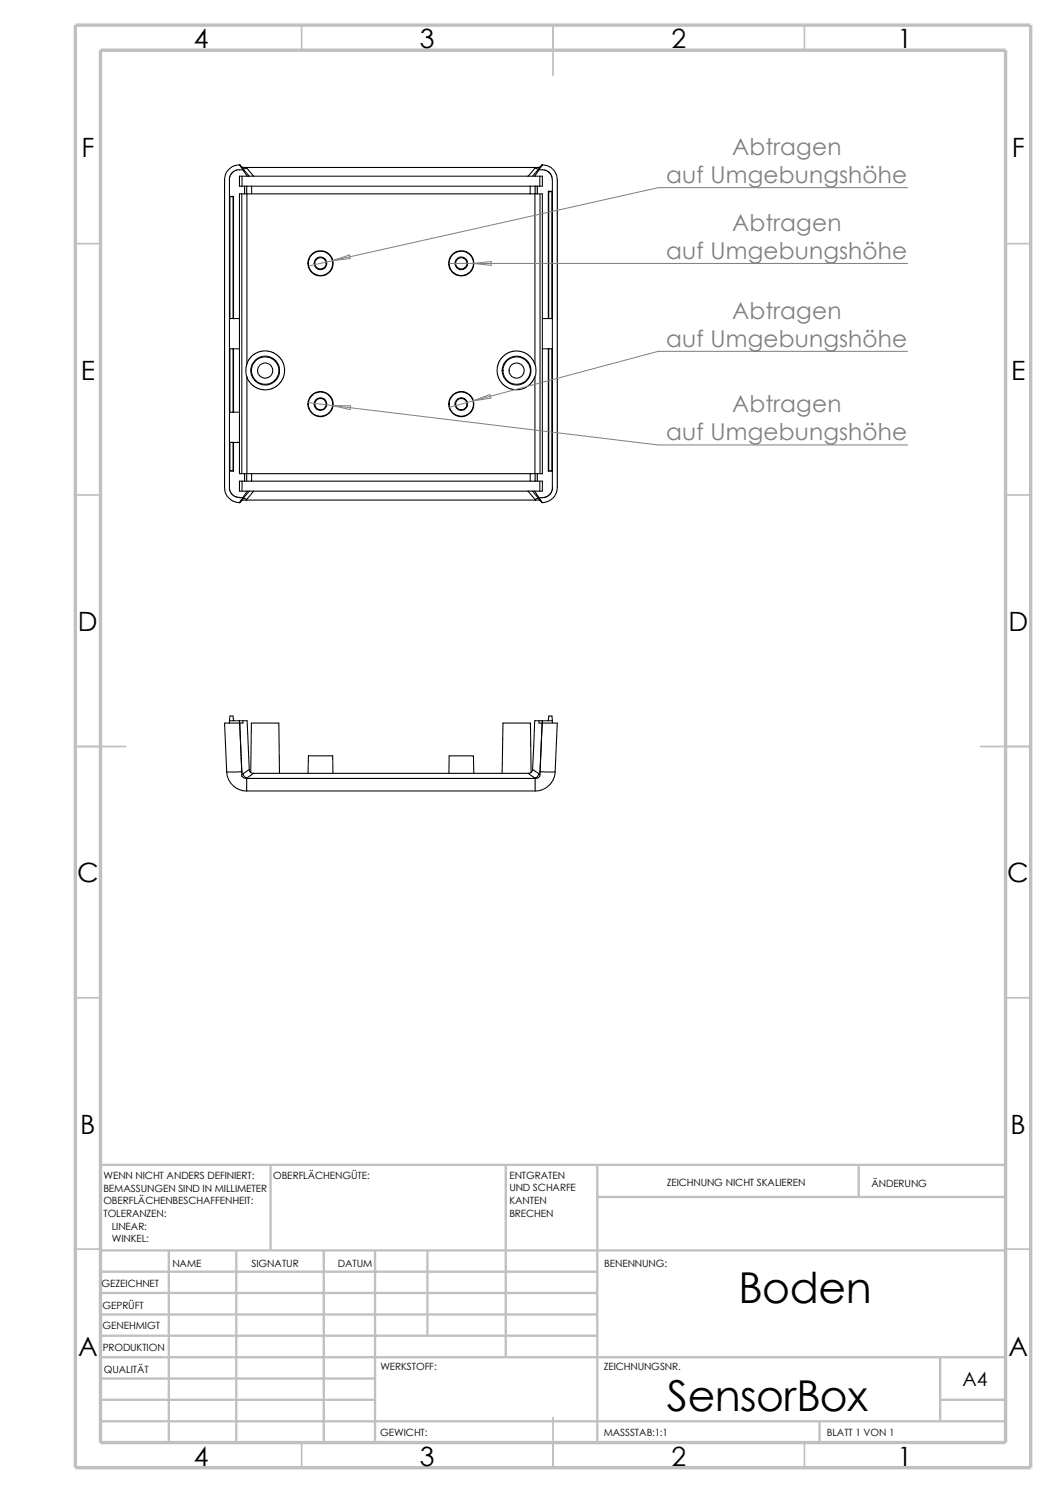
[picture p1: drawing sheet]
<svg xmlns="http://www.w3.org/2000/svg" width="210mm" height="297mm" viewBox="0 0 210 297" stroke-linecap="round" stroke-linejoin="round" font-family="sans-serif">
<g fill="none" stroke="#c0c0c0" stroke-width=".34">
<path d="M60 5v5M110 5v10M160 5v5M15 48.5h5M200 48.5h5M15 98.5h5M200 98.5h5M15 148.5h10M195 148.5h10M15 198.5h5M200 198.5h5M15 248.5h5"/>
<path d="M200 248.5h5M60 287v5M110 282v10M160 287v5"/>
</g>
<g fill="none" stroke="#c0c0c0" stroke-width=".47">
<path d="M53.8 231.7v17.1M100.6 231.7v38.3M118.8 231.7v55.3M118.8 238.1h81.2M170.8 231.7v6.4M200 231.7h-180v55.3M20 257.2h98.8M20 253h98.8M20 248.8h180M33.6 248.8v38.2M47 248.8v38.2M64.4 248.8v38.2"/>
<path d="M74.6 248.8v38.2M85 248.8v16.9M20 270h180M20 278.5h54.6M20 274.2h54.6M20 265.7h98.8M20 261.5h98.8M187 270v12.7M187 278.5h13M20 282.7h180M163 282.7v4.3"/>
</g>
<path d="M15 5h190v287h-190zM20 10h180v277h-180z" fill="none" stroke="#c0c0c0" stroke-width=".68" stroke-linecap="butt"/>
<g fill="none" stroke="#000" stroke-width=".21">
<path d="M45.6 35.8v61.6l.3 .7 .4 .4 .6 .3 .7 .2M45.7 39.1v24.3M45.7 39.1h.7M46.4 39.1v24.3M46.4 39.1h.1M46.4 39.1h-.7M47.7 32.8l.6 1M47.7 32.8l.4 .5M47.7 32.8h.1M47.7 32.8a2.96 2.96 0 0 0-3 3v61.2a3 3 0 0 0 3 3M48.1 33.3l.2 .3M48.1 33.3h.9"/>
<path d="M48.1 38.6v55.6M48.1 35.1v1.9M48.3 33.6l1.3 1.5M48.3 33.8h.1M48.3 33.8h-1.1l-.7 .3-.6 .5-.3 1.2M48.3 33.8l.8 1.3M48.6 37v1.6M49 33.3l.1 .1M49 33.3h57.5M49.1 37h.9M49.1 33.4l-.5 .2h-.3M49.1 33.4l1.3 1.7"/>
<path d="M49.1 38.6h-1.5v55.6h1.5M49.1 33.3v.1M49.1 37v1.6M49.1 38.6h.9M49.1 38.6v33.8a4 4 0 0 0 0 2.6M49.1 35.1h.5M49.1 35.1h-1.5v1.9h1.5M49.6 35.1h.8M50 37h55.5M50 38.6h55.5M50 37v1.6M50.4 35.1h54.6"/>
<path d="M105 35.1h.9M105.5 38.6h.9M105.5 37h.9M105.5 37v1.6M105.9 35.1h2v1.9h-1.5M106.4 38.6v33.8M106.4 33.4l-1.4 1.7M106.4 33.4l.5 .2h.3M106.4 38.6h1.5v55.6h-1.5M106.4 33.3v.1M106.4 37v1.6M106.5 33.3l-.1 .1"/>
<path d="M106.8 37v1.6M107.2 33.6l-1.3 1.5M107.2 33.8h.1M107.2 33.8h1l.8 .3 .5 .5 .4 1.2v61.2M107.2 33.8l-.9 1.3M107.4 33.3h-.9M107.4 33.3h.1M107.4 35.1v1.9M107.4 33.3l-.2 .3M107.4 38.6v55.6M107.8 32.8a2.96 2.96 0 0 1 3 3v61.2a3 3 0 0 1-3 3M107.8 32.8l-.4 .5"/>
<path d="M107.8 32.8l-.6 1M107.8 32.8h.1M109.1 38.1v25.3M109.1 38.1h.1M109.1 38.1h.8h-.1M109.1 38.1h.7M109.8 38.1v25.3M45.6 69.4h2.1M45.6 63.4h2.1M45.7 69.4v12.6M46.4 69.4v12.6M49.1 72.4l.6-1.1 .9-.9 1.3-.5 1.1-.1 1.2 .3 1.2 .7 .9 1.3 .3 1.2-.1 1.4-.7 1.4-1 .9-1.2 .5h-1.5l-1.3-.5-.9-.6-.8-1.4"/>
<path d="M49.1 75v19.2M106.4 72.4l-.7-1.2-.7-.7-1.5-.6-1.3-.1-1.4 .5-1 .9-.7 1.1-.3 1.3 .3 1.4 .6 1.2 1 .8 1.2 .5h1.4l1.3-.5 1.3-1.1 .4-.9M106.4 72.4a4 4 0 0 1 0 2.6v19.2M107.9 69.4h2M107.9 63.4h2M109.1 69.4v24.3M109.1 69.4v24.2M109.8 69.4v24.2M45.6 82h2.1M45.6 88h2.1M45.7 88v5.6M45.7 93.6l-.1 .1h.8"/>
<path d="M45.7 93.6h.7M46.4 88v5.6M46.4 93.6v.1M46.4 88v5.7M47.6 99h.7M47.7 100h.1M48.1 99.5l-.4 .5M48.1 99.5h.9M48.1 95.7v2M48.3 99.2l-.2 .3M48.3 99l-.6 1M48.3 99h.1"/>
<path d="M48.3 99.2l.3-.1 .5 .3M48.6 94.2v1.5M49 99.5h57.5M49.1 94.2h.9M49.1 99.4l-.1 .1M49.1 95.7h-1.5v2h2M49.1 94.2v1.5M49.1 99.4v.1M49.1 95.7h.9M49.1 97.7l-.8 1.3M49.6 97.7l-1.3 1.5M49.6 97.7h.8"/>
<path d="M50 94.2h55.5M50 95.7h55.5M50 94.2v1.5M50.4 97.7l-1.3 1.7M50.4 97.7h54.6M105 97.7l1.4 1.7M105 97.7h.9M105.5 95.7h.9M105.5 94.2h.9M105.5 94.2v1.5M105.9 97.7l1.3 1.5M105.9 97.7h.4"/>
<path d="M106.3 97.7l.9 1.3M106.4 99.4l.1 .1M106.4 95.7h1.5v2h-1.6M106.4 94.2v1.5M106.4 99.4v.1M106.5 99.5h.9M106.8 94.2v1.5M107.2 99l.6 1M107.2 99.2l.2 .3M107.2 99h.1M107.2 99.2l-.3-.1-.5 .3M107.4 99.5l.4 .5"/>
<path d="M107.4 95.7v2M107.4 99.5h.1M107.8 100h.1M109.1 93.6h.7M109.1 93.6v.1M109.8 93.6l.1 .1h-.8M109.9 97l-.2 .9-.6 .7-.9 .4h-1M45.1 153.5l3 .1M45.1 153.5a4 4 0 0 0 4 3.9M45.6 143.4v.4M45.6 143.4l.1-.9h.7v.9M45.6 143.4h2"/>
<path d="M47.6 143.4v.4M47.6 143.4h1.5l.5 9.7M47.7 143.8h-3l.4 9.7M47.7 143.8l.4 9.8M47.7 143.8h.1M48.1 153.6v.8l.4 .3 .5 .2M48.3 153.9l-.2 .2M48.3 143.4v.4h-.6M48.3 153.9l.3 .6 .5 .3M49 154.9h57.5M49.1 154.8l-.1 .1M49.1 154.8v2.6"/>
<path d="M49.1 157.4h57.3M49.6 153.1l-1.3 .8M49.6 153.1a.72 .72 0 0 0 .8 .7M49.9 153.7l.1-9.9h5.5l.1 10M50.4 153.8l-1.3 1M50.4 153.8h54.6M61.3 153.8v-3.4h4.9v3.4M89.3 153.8v-3.4h4.8l.1 3.4M105 153.8l1.4 1M105.6 153.7l-.1-9.9h-5.5l-.1 10M105.9 153.1l1.3 .8M105.9 153.1l-.1 .3a.69 .69 0 0 1-.8 .4"/>
<path d="M106.4 154.8l.1 .1M106.4 154.8v2.6M107.2 153.9l.2 .2M107.2 143.4v.4h.6M107.2 153.9l-.3 .6-.5 .3M107.4 153.6l-.2 1-.7 .3M107.8 143.8h.1M107.8 143.8l-.4 9.8M107.8 143.8h3l-.4 9.7M107.9 143.4h-1.6l-.4 9.7M107.9 143.4v.4M107.9 143.4h2"/>
<path d="M109.1 143.4v-.9h.7l.1 .9M109.9 143.4v.4M110.4 153.5l-3 .1M110.4 153.5a4 4 0 0 1-4 3.9"/>
<circle cx="63.7" cy="52.4" r="1.24"/>
<circle cx="63.7" cy="52.4" r="1.11"/>
<circle cx="63.8" cy="52.4" r="2.41"/>
<circle cx="63.8" cy="52.4" r="2.5"/>
<circle cx="91.7" cy="52.4" r="2.41"/>
<circle cx="91.7" cy="52.4" r="2.5"/>
<circle cx="91.8" cy="52.4" r="1.24"/>
<circle cx="91.8" cy="52.4" r="1.12"/>
<circle cx="52.7" cy="73.7" r="1.51"/>
<circle cx="52.7" cy="73.7" r="2.87"/>
<circle cx="52.7" cy="73.7" r="2.74"/>
<circle cx="102.7" cy="73.7" r="2.87"/>
<circle cx="102.8" cy="73.7" r="1.49"/>
<circle cx="102.8" cy="73.7" r="2.73"/>
<circle cx="63.7" cy="80.4" r="1.12"/>
<circle cx="63.7" cy="80.4" r="1.26"/>
<circle cx="63.7" cy="80.4" r="2.49"/>
<circle cx="63.8" cy="80.4" r="2.41"/>
<circle cx="91.7" cy="80.4" r="2.49"/>
<circle cx="91.7" cy="80.4" r="2.41"/>
<circle cx="91.7" cy="80.4" r="1.13"/>
<circle cx="91.8" cy="80.4" r="1.26"/>
</g>
<path d="M180.5 37.3h-49.6l-64.8 14.6M66.1 51.9l-4.7 1M66.1 51.9l3.4-1.2 .1 .7zM89.3 52.4h91.2M94.1 52.4l3.6-.4v.8zM94.1 79.8l-4.7 1.2M94.1 79.8l3.3-1.3 .2 .7zM180.5 69.9h-49.6l-36.8 9.9M61.3 80.1l4.9 .6M66.2 80.7l64.7 7.8h49.6M66.2 80.7h3.5l-.1 .8z" fill="none" stroke="#808080" stroke-width=".2"/>
<g font-size="8.5">
<text x="146.9" y="259.2">Boden</text>
<text x="132.6" y="280.6">SensorBox</text>
</g>
<g font-size="5.3">
<text x="38.5" y="9.6">4</text>
<text x="83.5" y="9.6">3</text>
<text x="133.5" y="9.6">2</text>
<text x="178.5" y="9.6">1</text>
<text x="16.2" y="31.3">F</text>
<text x="201.2" y="31.3">F</text>
<text x="16" y="75.6">E</text>
<text x="201.1" y="75.6">E</text>
<text x="15.5" y="125.6">D</text>
<text x="200.6" y="125.6">D</text>
<text x="15.3" y="175.6">C</text>
<text x="200.3" y="175.6">C</text>
<text x="16" y="225.6">B</text>
<text x="201" y="225.6">B</text>
<text x="15.5" y="269.8">A</text>
<text x="200.5" y="269.8">A</text>
<text x="38.5" y="291.6">4</text>
<text x="83.5" y="291.6">3</text>
<text x="133.5" y="291.6">2</text>
<text x="178.5" y="291.6">1</text>
</g>
<g font-size="4.6" fill="#808080">
<text x="145.6" y="30.9">Abtragen</text>
<text x="132.5" y="36.4">auf Umgebungshöhe</text>
<text x="145.6" y="45.9">Abtragen</text>
<text x="132.5" y="51.5">auf Umgebungshöhe</text>
<text x="145.6" y="63.4">Abtragen</text>
<text x="132.5" y="69">auf Umgebungshöhe</text>
<text x="145.6" y="82">Abtragen</text>
<text x="132.5" y="87.6">auf Umgebungshöhe</text>
</g>
<text font-size="3.9" x="191.4" y="275.6">A4</text>
<g font-size="2">
<text x="20.6" y="234.6">WENN NICHT ANDERS DEFINIERT:</text>
<text x="20.6" y="237.1">BEMASSUNGEN SIND IN MILLIMETER</text>
<text x="20.6" y="239.6">OBERFLÄCHENBESCHAFFENHEIT:</text>
<text x="54.4" y="234.6">OBERFLÄCHENGÜTE:</text>
<text x="101.3" y="239.5">KANTEN</text>
<text x="101.3" y="237">UND SCHARFE</text>
<text x="101.3" y="234.5">ENTGRATEN</text>
<text x="132.6" y="236">ZEICHNUNG NICHT SKALIEREN</text>
<text x="173.3" y="236.2">ÄNDERUNG</text>
<text x="20.6" y="242.1">TOLERANZEN:</text>
<text x="22.2" y="244.6">LINEAR:</text>
<text x="101.3" y="242">BRECHEN</text>
<text x="22.2" y="247.1">WINKEL:</text>
<text x="50" y="252">SIGNATUR</text>
<text x="67.2" y="252">DATUM</text>
<text x="120.2" y="252">BENENNUNG:</text>
<text x="20.2" y="256.1">GEZEICHNET</text>
<text x="34.3" y="252.1">NAME</text>
<text x="20.4" y="260.4">GEPRÜFT</text>
<text x="20.4" y="264.5">GENEHMIGT</text>
<text x="20.4" y="268.8">PRODUKTION</text>
<text x="20.7" y="273.2">QUALITÄT</text>
<text x="75.6" y="272.5">WERKSTOFF:</text>
<text x="120.1" y="272.5">ZEICHNUNGSNR.</text>
<text x="75.6" y="285.6">GEWICHT:</text>
<text x="120.1" y="285.6">MASSSTAB:1:1</text>
<text x="164.5" y="285.6">BLATT 1 VON 1</text>
</g>
</svg>
